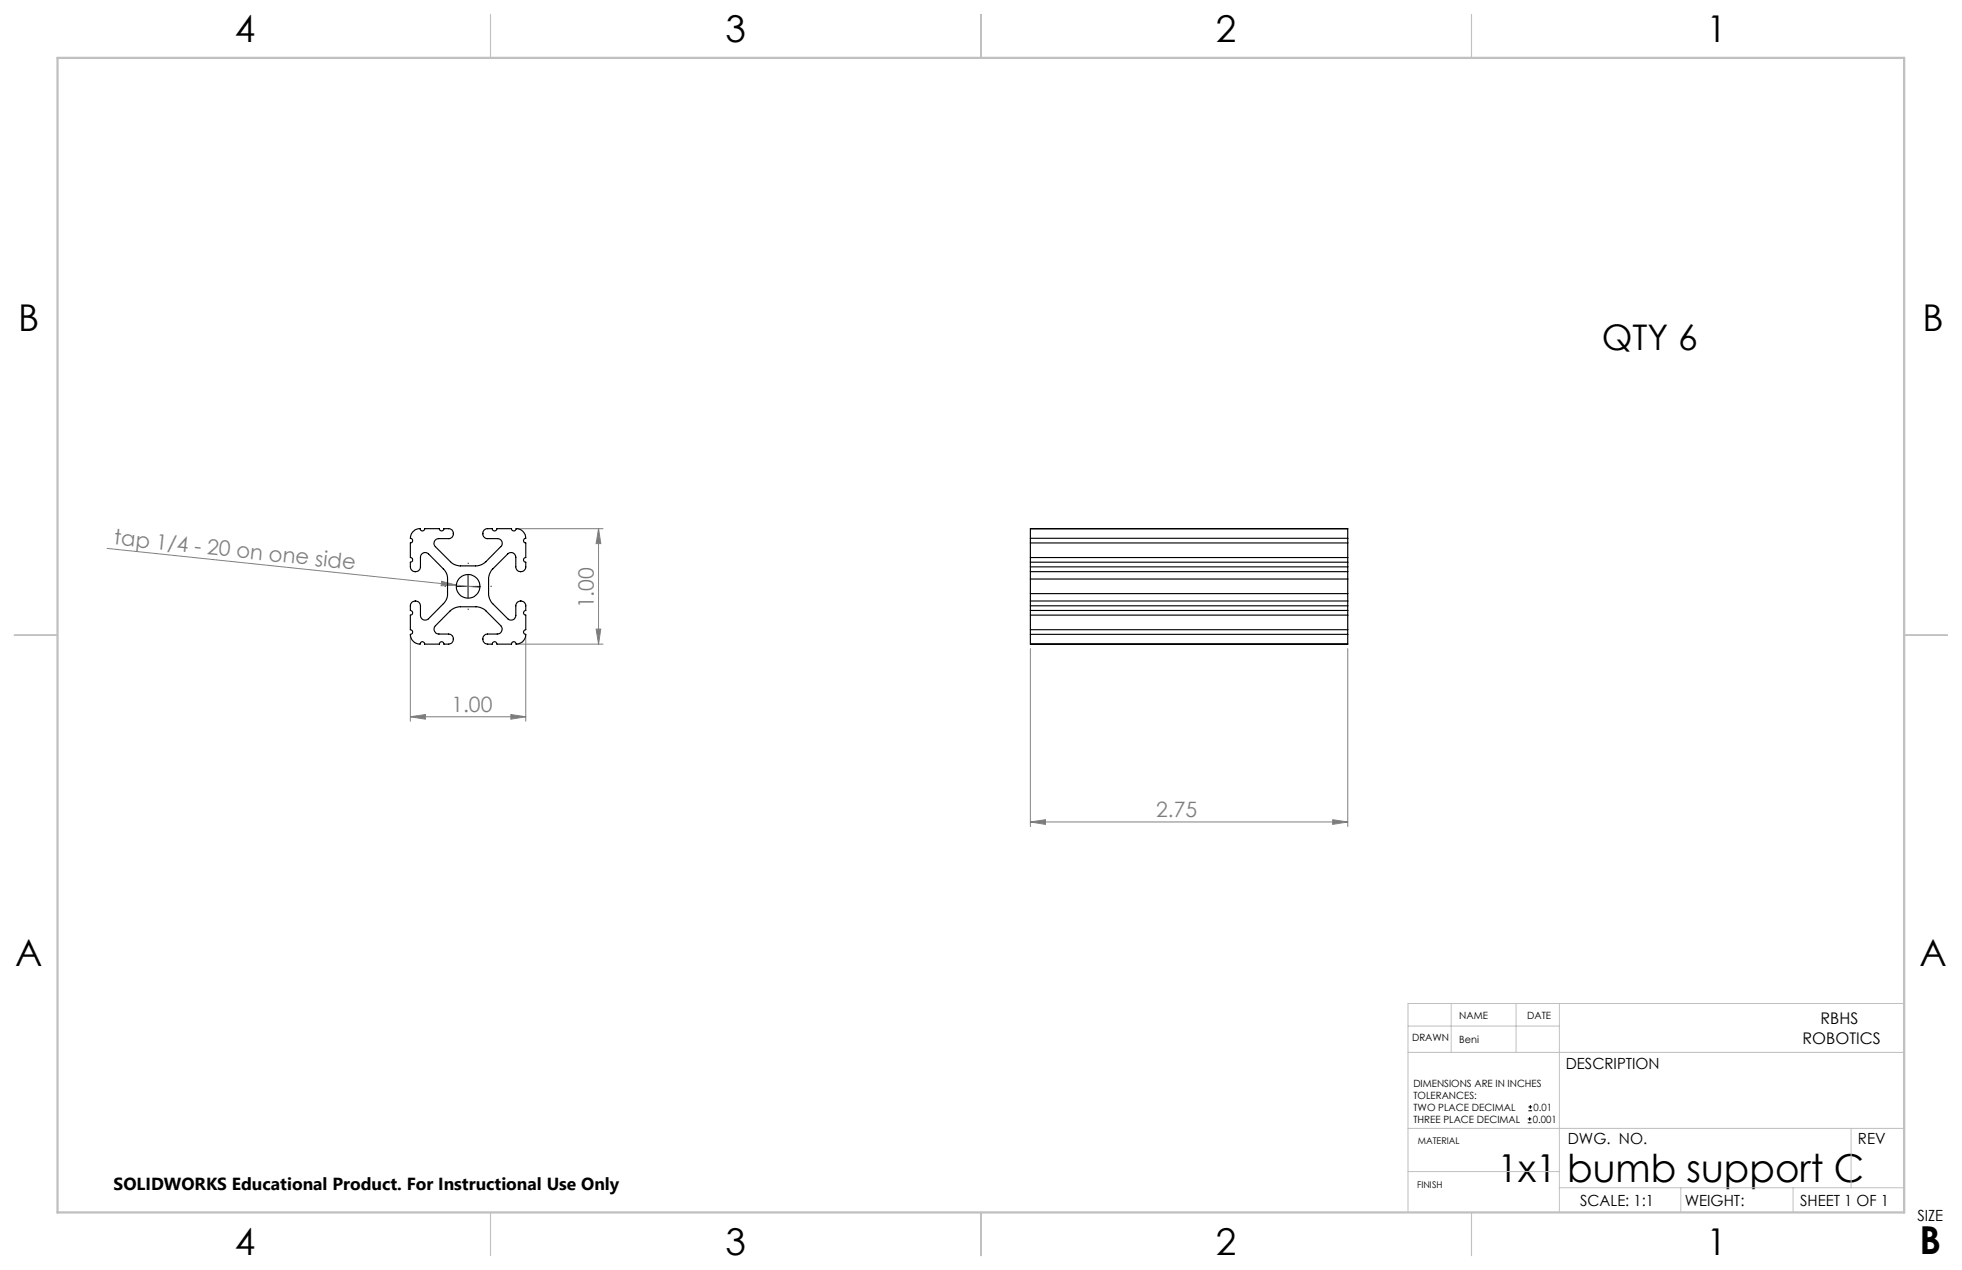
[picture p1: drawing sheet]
<svg xmlns="http://www.w3.org/2000/svg" width="432mm" height="279mm" viewBox="0 0 432 279" stroke-linecap="round" stroke-linejoin="round" font-family="sans-serif">
<path d="M100.5 129h5M103 126.5v5M336.2 247h.8M336.2 246.2h.8M336.4 244.4h.8M336.4 243.5h.8M336.7 245.8v.8M336.8 243.1v.8" fill="none" stroke="#000" stroke-width=".22"/>
<g fill="none" stroke="#808080" stroke-width=".22">
<path d="M113.6 116.3h19.1M131.7 116.3v25.4M131.7 116.3l.5 3.3h-1zM23.6 120.6l76.8 8.1M90.3 139.6v19.1M97.2 127.9l3.2 .8-3.3 .2zM100.4 128.7l5.2 .6M115.7 139.6v19.1M131.2 138.4h1l-.5 3.3zM90.3 157.7l3.3-.5v1zM90.3 157.7h25.4M112.4 157.2l3.3 .5-3.3 .5z"/>
<path d="M113.6 141.7h19.1M226.8 142.7v39.2M296.6 142.7v39.2M226.8 180.8l3.3-.5v1.1zM226.8 180.8h69.8M293.3 180.3l3.3 .5-3.3 .6z"/>
</g>
<path d="M98 129h-.1M103 124v-.1M103 134v.1M108 129h.1" fill="none" stroke="#000" stroke-width=".22" stroke-dasharray="15.2 1.3 1.3 1.3"/>
<path d="M309.9 231.5h109.2M309.9 225.7h33.3M319.4 220.8v10.7M333.7 220.8v10.7M343.2 220.8v45.9M419.1 220.8h-109.2v45.9M309.9 248.2h109.2M309.9 257.7h33.3M407.4 248.2v13.1M343.2 261.3h75.9M369.9 261.3v5.4M394.6 261.3v5.4" fill="none" stroke="#c0c0c0" stroke-width=".22"/>
<path d="M108 3.2v9.5M215.9 3.2v9.5M323.8 3.2v9.5M3.1 139.7h9.6M419.1 139.7h9.5M108 266.7v9.6M215.9 266.7v9.6M323.8 266.7v9.6" fill="none" stroke="#c0c0c0" stroke-width=".25"/>
<path d="M12.7 12.7h406.4v254h-406.4z" fill="none" stroke="#c0c0c0" stroke-width=".5"/>
<g fill="#808080">
<path d="M97.2 127.9l3.2 .8-3.3 .2z"/>
<path d="M112.4 157.2l3.3 .5-3.3 .5zM90.3 157.7l3.3-.5v1z"/>
<path d="M226.8 180.8l3.3-.5v1.1zM293.3 180.3l3.3 .5-3.3 .6z"/>
<path d="M131.7 116.3l.5 3.3h-1zM131.2 138.4h1l-.5 3.3z"/>
</g>
<g fill="none" stroke="#000" stroke-width=".25">
<path d="M90.8 117.1l.9-.7 .8-.1v.2a.49 .49 0 0 0 .6 .3 .49 .49 0 0 0 .4-.5h3.2v.2a.49 .49 0 0 0 .6 .3 .49 .49 0 0 0 .4-.5h1.2a1.11 1.11 0 0 1 .9 1.2 1.11 1.11 0 0 1-1.1 1h-2.4a1.04 1.04 0 0 0-.5 1.8l3.5 3.5 .6 .3 1.1 .4h3.7a3.3 3.3 0 0 0 2.2-.9l3.5-3.5a1.04 1.04 0 0 0-.9-1.6h-2.4a1.11 1.11 0 0 1-.8-1.2 1.11 1.11 0 0 1 1-1h1l.1 .2a.51 .51 0 0 0 .5 .3 .51 .51 0 0 0 .5-.5h3.2v.2a.51 .51 0 0 0 .6 .3 .51 .51 0 0 0 .4-.5 2.09 2.09 0 0 1 2.1 2.1 .51 .51 0 0 0-.5 .5 .51 .51 0 0 0 .5 .6v3.2h-.2a.51 .51 0 0 0-.3 .6 .51 .51 0 0 0 .5 .4 1.97 1.97 0 0 1-.2 1.6 1.11 1.11 0 0 1-1.2 .4 1.11 1.11 0 0 1-.8-1v-2.4a1.04 1.04 0 0 0-1.7-.5l-3.6 3.6-.4 .8-.3 .9v3.5a3.3 3.3 0 0 0 .9 2.2l3.5 3.5a1.04 1.04 0 0 0 1.6-.9v-2.3a1.11 1.11 0 0 1 1.2-.9 1.11 1.11 0 0 1 1 1.1v1h-.2a.51 .51 0 0 0-.3 .6 .51 .51 0 0 0 .5 .4v3.2l-.2 .1a.51 .51 0 0 0-.3 .5 .51 .51 0 0 0 .5 .5 2.15 2.15 0 0 1-2.1 2.1 .51 .51 0 0 0-.5-.5 .51 .51 0 0 0-.5 .5h-3.2l-.1-.2a.51 .51 0 0 0-.5-.3 .51 .51 0 0 0-.5 .5h-1.2a1.11 1.11 0 0 1-.8-1.2 1.11 1.11 0 0 1 1-1h2.4a1.09 1.09 0 0 0 .5-1.8l-3.4-3.5-.9-.5-.9-.2h-3.7a3.3 3.3 0 0 0-2.2 .9l-3.4 3.4a1.09 1.09 0 0 0 .9 1.7h2.3a1.11 1.11 0 0 1 .9 1.2 1.11 1.11 0 0 1-1.1 1h-1v-.2a.51 .51 0 0 0-.6-.3 .51 .51 0 0 0-.4 .5h-3.2v-.2a.51 .51 0 0 0-.6-.3 .51 .51 0 0 0-.4 .5 2.15 2.15 0 0 1-2.2-2.1 .51 .51 0 0 0 .5-.6 .51 .51 0 0 0-.5-.5v-3.2h.2a.51 .51 0 0 0 .3-.6 .51 .51 0 0 0-.5-.4v-1.2a1.11 1.11 0 0 1 1.2-.9 1.11 1.11 0 0 1 1 1.1l.1 2.3a1.04 1.04 0 0 0 1.7 .5l3.5-3.5 .5-.8 .2-.9v-3.5a2.89 2.89 0 0 0-.9-2.2l-3.5-3.5a1.02 1.02 0 0 0-1.6 .9v2.3a1.11 1.11 0 0 1-1.2 .9 1.11 1.11 0 0 1-1-1.1v-1l.2-.1a.51 .51 0 0 0 .3-.5 .51 .51 0 0 0-.5-.4v-3.2l.2-.1a.51 .51 0 0 0 .3-.6 .51 .51 0 0 0-.5-.4l.2-.7zM226.8 118.4v1.1M226.8 118.4v-2.1h69.8v2.1M226.8 119.5v3.2M226.8 119.5h69.8M226.8 118.4h69.8M296.6 118.4v1.1M296.6 119.5v3.2M226.8 124.7v1.1M226.8 122.7v1M226.8 138.5v1.1M226.8 132.2v1.1"/>
<path d="M226.8 139.6v2.1h69.8v-2.1M226.8 134.3v1M226.8 125.8v1.6M226.8 130.6v1.6M226.8 132.2h69.8M226.8 125.8h69.8M226.8 124.7h69.8M226.8 123.7h69.8M226.8 122.7h69.8M226.8 123.7v1M226.8 127.4v3.2M226.8 133.3v1"/>
<path d="M226.8 135.3v3.2M226.8 139.6h69.8M226.8 138.5h69.8M226.8 135.3h69.8M226.8 134.3h69.8M226.8 133.3h69.8M226.8 127.4h69.8M226.8 130.6h69.8M296.6 124.7v1.1M296.6 122.7v1M296.6 138.5v1.1M296.6 132.2v1.1"/>
<path d="M296.6 134.3v1M296.6 125.8v1.6M296.6 130.6v1.6M296.6 123.7v1M296.6 127.4v3.2M296.6 133.3v1M296.6 135.3v3.2"/>
<circle cx="103" cy="129" r="2.61"/>
</g>
<g font-size="8.5">
<text x="329.5" y="260">1x1 bumb support C</text>
<text x="422.4" y="275.9">B</text>
</g>
<g font-size="8.1">
<text x="51.7" y="9.3">4</text>
<text x="159.7" y="9.3">3</text>
<text x="267.6" y="9.3">2</text>
<text x="375.6" y="9.3">1</text>
<text x="4" y="72.8">B</text>
<text x="423.1" y="72.8">B</text>
<text x="3.3" y="212.5">A</text>
<text x="422.4" y="212.5">A</text>
<text x="51.7" y="276">4</text>
<text x="159.7" y="276">3</text>
<text x="267.6" y="276">2</text>
<text x="375.6" y="276">1</text>
</g>
<text font-size="7.8" x="352.5" y="77">QTY 6</text>
<g font-size="4.7" fill="#808080">
<text x="25" y="119.8" transform="rotate(6 25 119.8)">tap 1/4 - 20 on one side</text>
<text x="130.7" y="133.9" transform="rotate(-90 130.7 133.9)">1.00</text>
<text x="99.3" y="156.7">1.00</text>
<text x="254.5" y="179.8">2.75</text>
</g>
<text font-size="3.8" x="25" y="261.9">SOLIDWORKS Educational Product. For Instructional Use Only</text>
<g font-size="3.5">
<text x="400.7" y="225.2">RBHS</text>
<text x="396.7" y="229.7">ROBOTICS</text>
</g>
<g font-size="3.4">
<text x="344.6" y="235.3">DESCRIPTION</text>
<text x="345" y="251.6">DWG. NO.</text>
<text x="408.9" y="251.7">REV</text>
<text x="347.8" y="265.3">SCALE: 1:1</text>
<text x="370.8" y="265.3">WEIGHT:</text>
<text x="396.2" y="265.3">SHEET 1 OF 1</text>
<text x="422" y="268.7">SIZE</text>
</g>
<g font-size="2.2">
<text x="321.2" y="224.2">NAME</text>
<text x="336.1" y="224.2">DATE</text>
<text x="310.8" y="229">DRAWN</text>
<text x="321.2" y="229.5">Beni</text>
<text x="311.1" y="239">DIMENSIONS ARE IN INCHES</text>
<text x="311.1" y="241.7">TOLERANCES:</text>
<text x="311.1" y="244.3">TWO PLACE DECIMAL</text>
<text x="337.5" y="244.3">0.01</text>
<text x="311.1" y="247">THREE PLACE DECIMAL</text>
<text x="337.4" y="247">0.001</text>
</g>
<g font-size="2">
<text x="312" y="251.6">MATERIAL</text>
<text x="311.9" y="261.3">FINISH</text>
</g>
</svg>
